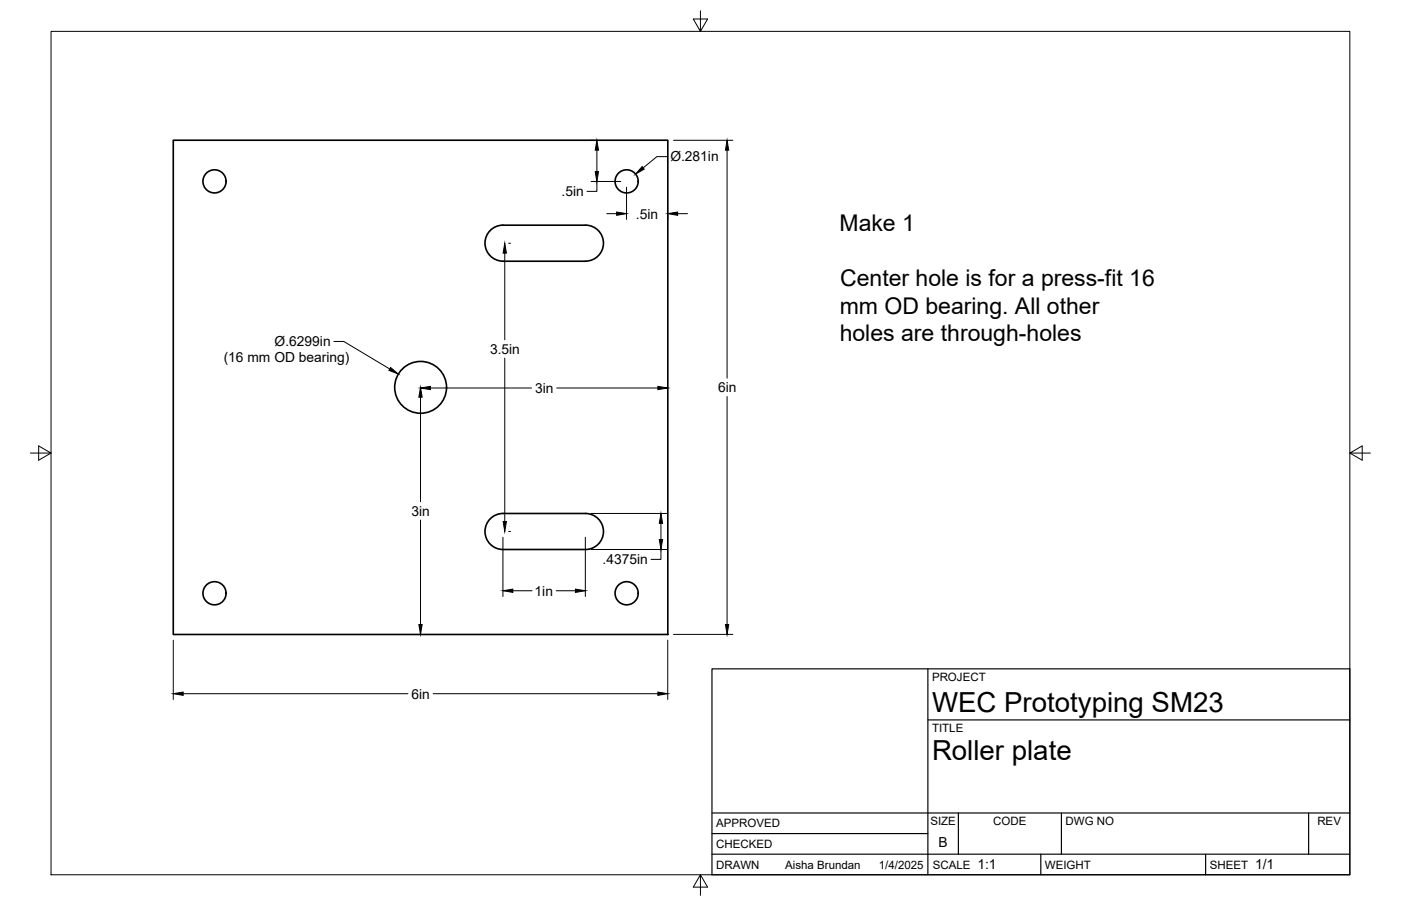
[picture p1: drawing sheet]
<svg xmlns="http://www.w3.org/2000/svg" width="432mm" height="279mm" viewBox="0 0 432 279" stroke-linecap="round" stroke-linejoin="round" font-family="sans-serif">
<!-- layer: Visible -->
<g fill="none" stroke="#000" stroke-width=".51">
<path d="M53.4 43.2h152.4v152.5h-152.4zM155 80.6h25.4M155 80.5a5.5 5.5 0 0 1-5.5-5.5 5.5 5.5 0 0 1 5.5-5.6h25.4a5.6 5.6 0 0 1 5.6 5.6 5.6 5.6 0 0 1-5.6 5.5M151.1 160a5.5 5.5 0 0 1 3.9-1.7h25.4a5.6 5.6 0 0 1 5.6 5.6 5.6 5.6 0 0 1-5.6 5.6h-25.4a5.6 5.6 0 0 1-5.1-3.5 5.6 5.6 0 0 1 1.2-6z"/>
<circle cx="66.1" cy="55.9" r="3.6"/>
<circle cx="193.1" cy="55.9" r="3.6"/>
<circle cx="129.6" cy="119.5" r="8"/>
<circle cx="66.1" cy="183" r="3.6"/>
<circle cx="193.1" cy="183" r="3.6"/>
</g>
<!-- layer: Border -->
<path d="M15.7 9.7h400.3v260.1h-400.3zM215.9 3.3v6.4l-2.2-3.8h4.4l-2.2 3.8M9.4 139.7h6.3l-3.8-2.2v4.4l3.8-2.2M416 139.7l3.8 2.2v-4.4l-3.8 2.2h6.4M215.9 269.8l2.2 3.8h-4.4l2.2-3.8v6.3" fill="none" stroke="#000" stroke-width=".31"/>
<!-- layer: Titleblock -->
<path d="M219.4 206.3h196.6v63.5h-196.6zM286 206.3v63.5M286 222h130M219.4 257.1h66.6M219.4 250.7h196.6M295.4 250.7v12.7M327.1 250.7v12.7M403.3 250.7v12.7M219.4 263.4h196.6M320.8 263.4v6.4M371.6 263.4v6.4" fill="none" stroke="#000" stroke-width=".36"/>
<!-- layer: FD_Dimensions -->
<g fill="none" stroke="#000" stroke-width=".31">
<path d="M182.2 43.3h.5M182.2 56h9.1M184 56v3h-3.1M184 46.3v6.6M193.1 57.7v10M205.5 48.3h-3l-4.3 3.5M207.6 43.3h18.3M224.1 46.3v70.3M155.6 78.1v26.7M156.8 75h.6M187 65.9h3.1M205.8 66.3v1.4"/>
<path d="M208.9 65.9h3M102.9 105.3h3.1l14.1 8.5M132.7 119.7h31.1M155.6 110.4v50.4M171.6 119.7h31.2M129.6 121.2v.2M129.6 122.5v32.2M224.1 122.3v70.3M182.2 158.3h23.3M129.6 160.4v32.2M155 165.7v18.3M156.8 163.9h.6"/>
<path d="M180.4 165.7v18.3M182.2 169.5h23.3M203.7 169.5v3h-3M203.7 161.4v5M53.4 197.4v18.3M158.1 182.2h5.9M171.4 182.2h6M205.8 197.4v18.3M207.6 195.6h18.3M56.5 213.9h69.2M133.5 213.9h69.3"/>
</g>
<g fill="#000" stroke="#000" stroke-width=".31">
<path d="M184 43.3l.5 3h-1zM183.5 52.9h1l-.5 3.1zM197.9 51.4l.6 .8-2.6 1.5zM224.1 43.3l.5 3h-1zM155.6 75l.5 3.1h-1zM190.1 65.4l3 .5-3 .5zM205.8 65.9l3.1-.5v1zM120.4 113.3l2.3 2-2.8-1.1zM129.6 119.7l3.1-.6v1.1zM202.8 119.1l3 .6-3 .5zM129.6 119.4l.5 3.1h-1zM155.1 160.8h1l-.5 3.1z"/>
<path d="M203.7 158.3l.5 3.1h-1zM203.2 166.4h1l-.5 3.1zM129.1 192.6h1l-.5 3zM155 182.2l3.1-.5v1zM177.4 181.7l3 .5-3 .5zM223.6 192.6h1l-.5 3zM53.4 213.9l3.1-.5v1zM202.8 213.4l3 .5-3 .5z"/>
</g>
<g font-size="8.5">
<text x="287.3" y="219.5">WEC Prototyping SM23</text>
<text x="287.3" y="234.5">Roller plate</text>
</g>
<g font-size="7.1">
<text x="258.7" y="71.1">Make 1</text>
<text x="258.9" y="88.2">Center hole is for a press-fit 16</text>
<text x="258.8" y="96.7">mm OD bearing. All other</text>
<text x="258.8" y="105.2">holes are through-holes</text>
</g>
<g font-size="4.3">
<text x="206.6" y="49.8">Ø.281in</text>
<text x="173.1" y="60.5">.5in</text>
<text x="196" y="67.4">.5in</text>
<text x="84.6" y="106.8">Ø.6299in</text>
<text x="68.9" y="111.8">(16 mm OD bearing)</text>
<text x="151" y="109.1">3.5in</text>
<text x="164.9" y="121.2">3in</text>
<text x="221.3" y="120.9">6in</text>
<text x="126.8" y="159">3in</text>
<text x="185.7" y="174">.4375in</text>
<text x="164.8" y="183.7">1in</text>
<text x="126.8" y="215.4">6in</text>
<text x="289.3" y="261.2">B</text>
<text x="301.2" y="268.1">1:1</text>
<text x="386.8" y="268.1">1/1</text>
</g>
<g font-size="3.5">
<text x="287.3" y="210.1">PROJECT</text>
<text x="287.3" y="225.8">TITLE</text>
<text x="220.7" y="255.2">APPROVED</text>
<text x="286.7" y="254.5">SIZE</text>
<text x="306.1" y="254.5">CODE</text>
<text x="328.4" y="254.5">DWG NO</text>
<text x="406" y="254.5">REV</text>
<text x="220.7" y="261.5">CHECKED</text>
<text x="220.7" y="267.9">DRAWN</text>
<text x="242" y="267.9">Aisha Brundan</text>
<text x="270.9" y="267.9">1/4/2025</text>
<text x="287.5" y="267.9">SCALE</text>
<text x="322.1" y="267.9">WEIGHT</text>
<text x="372.9" y="267.9">SHEET</text>
</g>
</svg>
